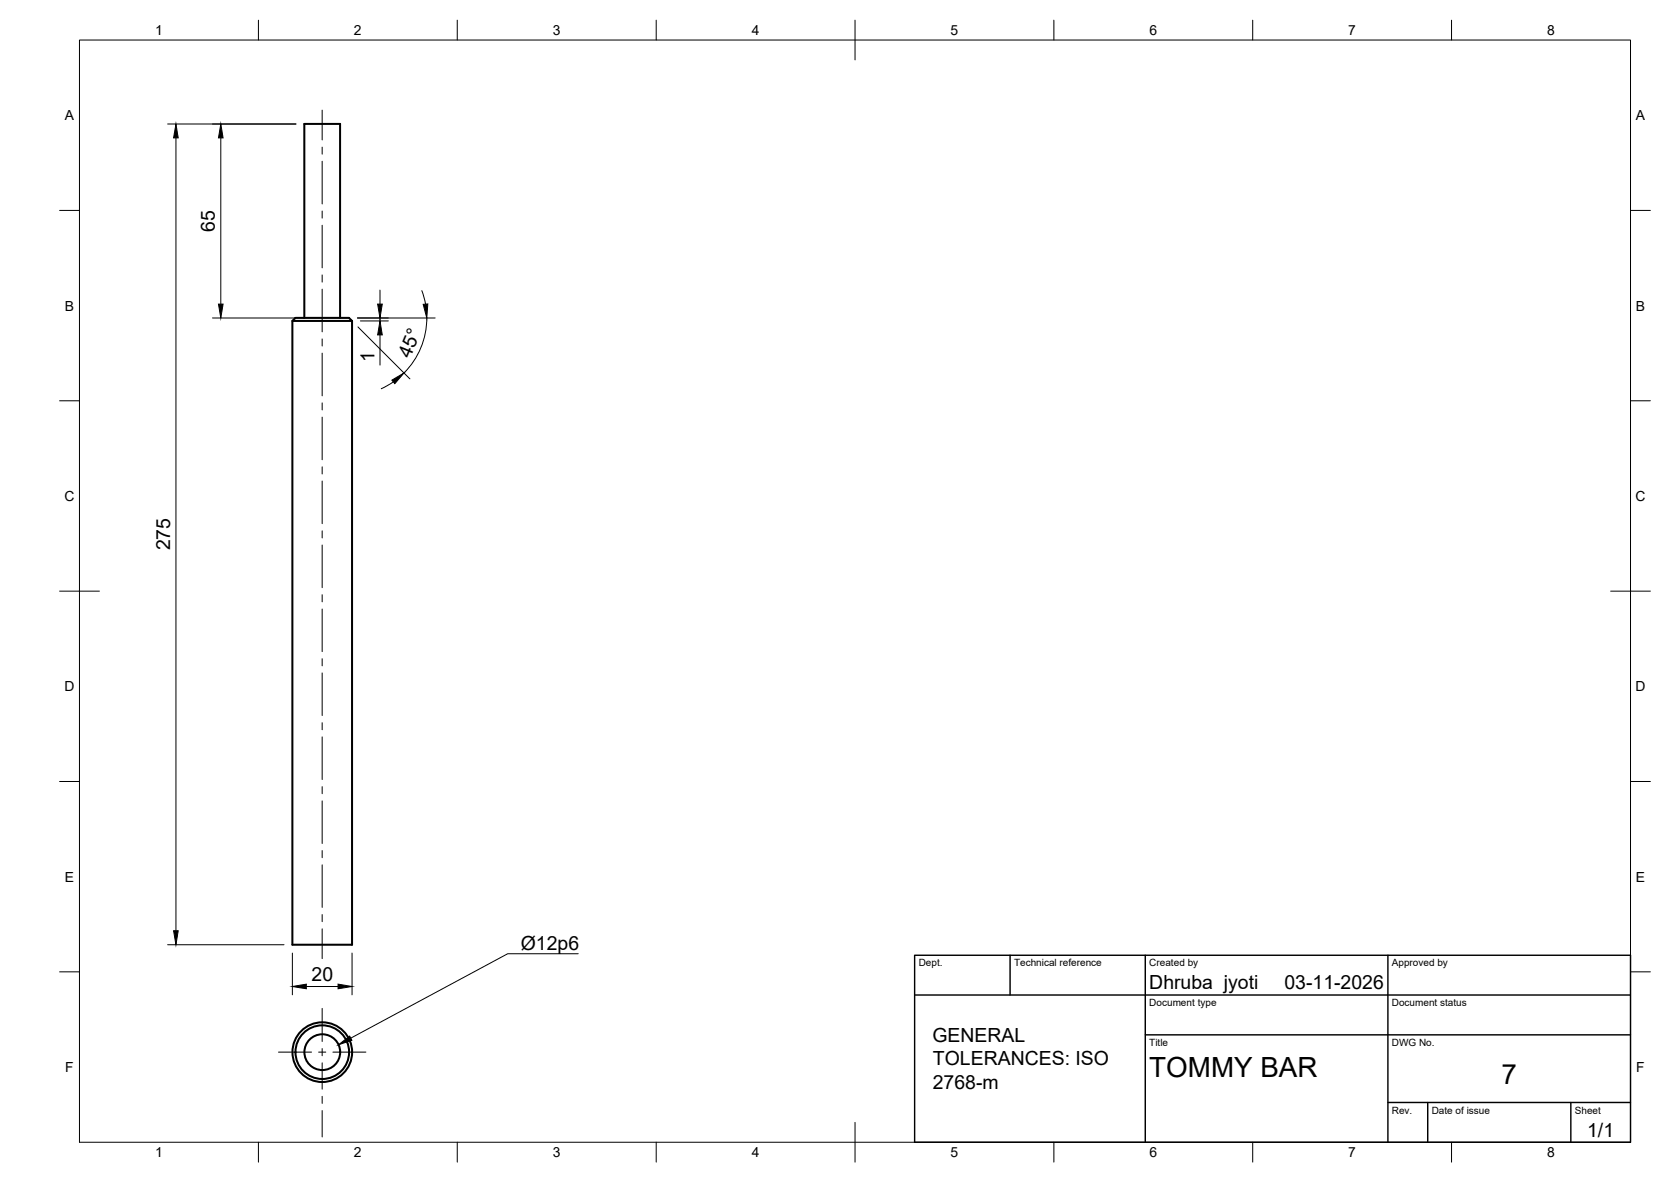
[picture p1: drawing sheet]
<svg xmlns="http://www.w3.org/2000/svg" width="420mm" height="297mm" viewBox="0 0 420 297" stroke-linecap="round" stroke-linejoin="round" font-family="sans-serif">
<!-- layer: Visible -->
<g fill="none" stroke="#000" stroke-width=".51">
<path d="M76.5 79.9v-48.8h9v48.8M73.5 80.7h15M73.5 80.7l.8-.8h13.5l.7 .8v156.7h-15z"/>
<circle cx="81" cy="264.4" r="7.5"/>
<circle cx="81" cy="264.4" r="4.5"/>
<circle cx="81" cy="264.4" r="6.7"/>
</g>
<!-- layer: BORDER -->
<g fill="none" stroke="#000" stroke-width=".25">
<path d="M20 10.1h390v276.9h-390zM65 5.1v5M115 5.1v5M165 5.1v5M215 5.1v10M265 5.1v5M315 5.1v5M365 5.1v5M15 52.9h5M410 52.9h5M15 100.7h5M410 100.7h5"/>
<path d="M15 148.6h10M405 148.6h10M15 196.4h5M410 196.4h5M15 244.2h5M410 244.2h5M65 287v5M115 287v5M165 287v5M215 282.1v9.9M265 287v5M315 287v5"/>
<path d="M365 287v5"/>
</g>
<!-- layer: TITLEBLOCK -->
<path d="M230 240.1h180v46.9h-180zM230 250h180M254 240.1v9.9M288 240.1v46.9M349 240.1v46.9M288 260.1h122M349 277.1h61M359 277.1v9.9M395 277.1v9.9" fill="none" stroke="#000" stroke-width=".36"/>
<!-- layer: Smart Centers -->
<g fill="none" stroke="#000" stroke-width=".25">
<path d="M81 27.7v7.5M81 37v1.7M81 40.5v10.8M81 53v1.8M81 56.6v10.7M81 69.1v1.8M81 72.7v10.7M81 85.2v1.8M81 88.7v10.8M81 101.2v1.8M81 104.8v10.7M81 117.3v1.8"/>
<path d="M81 120.9v10.7M81 133.4v1.8M81 137v10.7M81 149.5v1.7M81 153v10.8M81 165.5v1.8M81 169.1v10.7M81 181.6v1.8M81 185.2v10.7M81 197.7v1.8M81 201.3v10.7M81 213.7v1.8"/>
<path d="M81 217.3v10.7M81 229.8v1.8M81 233.4v7.5M81 253.4v8.3M70 264.4h8.3M80.1 264.4h1.8M81 263.5v1.8M81 267.1v6.6M81 275.5v1.8M81 279.1v6.6M83.7 264.4h8.3"/>
</g>
<!-- layer: FD_Dimensions -->
<g fill="none" stroke="#000" stroke-width=".25">
<path d="M42.1 31.2h32.3M44.2 34.7v199.2M55.5 34.7v41.7M53.4 79.9h21M89.9 79.9h19.5M95.5 72.9v3.5M95.5 79.9v.8M106.1 73l.9 3.4M107.3 79.9a19.5 19.5 0 0 1-5.7 13.8M90 82.2l13.1 13M90.6 80.7h7M95.5 84.2v7.5"/>
<path d="M98.9 96l-3 1.7M42.1 237.4h29.3M73.5 239.5v10.5M88.5 239.5v10.5M77 247.9h8"/>
</g>
<path d="M44.2 31.2l.6 3.5h-1.2zM55.5 31.2l.6 3.5h-1.2zM54.9 76.4h1.2l-.6 3.5zM95 76.4h1.1l-.6 3.5zM106.4 76.5l1.2-.1-.3 3.5zM95.5 80.7l.6 3.5h-1.1zM98.5 95.5l3.1-1.8-2.3 2.7zM43.6 233.9h1.2l-.6 3.5zM73.5 247.9l3.5-.6v1.2zM85 247.3l3.5 .6-3.5 .6z" fill="#000" stroke="#000" stroke-width=".25"/>
<!-- layer: Leaders -->
<path d="M85.1 262.6l2.8-2.2 .6 1z" fill="#000" stroke="#000" stroke-width=".25"/>
<path d="M145.4 239.7h-17.7l-39.5 21.2" fill="none" stroke="#000" stroke-width=".25"/>
<g font-size="7">
<text x="289" y="270.6">TOMMY BAR</text>
<text x="377.5" y="272.3">7</text>
</g>
<g font-size="4.9">
<text x="54.1" y="58.3" transform="rotate(-90 54.1 58.3)">65</text>
<text x="94.1" y="90.9" transform="rotate(-90 94.1 90.9)">1</text>
<text x="103.1" y="90.1" transform="rotate(-67 103.1 90.1)">45°</text>
<text x="42.8" y="138.3" transform="rotate(-90 42.8 138.3)">275</text>
<text x="131" y="238.7">Ø12p6</text>
<text x="78.3" y="246.5">20</text>
<text x="289" y="248.5">Dhruba jyoti</text>
<text x="323" y="248.5">03-11-2026</text>
<text x="234.4" y="261.8">GENERAL</text>
<text x="234.6" y="267.7">TOLERANCES: ISO</text>
<text x="234.5" y="273.5">2768-m</text>
<text x="399.1" y="285.7">1/1</text>
</g>
<g font-size="3.5">
<text x="39" y="8.8">1</text>
<text x="89" y="8.8">2</text>
<text x="139" y="8.8">3</text>
<text x="189" y="8.8">4</text>
<text x="239" y="8.8">5</text>
<text x="289" y="8.8">6</text>
<text x="339" y="8.8">7</text>
<text x="389" y="8.8">8</text>
<text x="16.3" y="30.2">A</text>
<text x="411.3" y="30.2">A</text>
<text x="16.3" y="78">B</text>
<text x="411.3" y="78">B</text>
<text x="16.2" y="125.9">C</text>
<text x="411.2" y="125.9">C</text>
<text x="16.2" y="173.7">D</text>
<text x="411.2" y="173.7">D</text>
<text x="16.3" y="221.6">E</text>
<text x="411.3" y="221.6">E</text>
<text x="16.4" y="269.4">F</text>
<text x="411.4" y="269.4">F</text>
<text x="39" y="290.8">1</text>
<text x="89" y="290.8">2</text>
<text x="139" y="290.8">3</text>
<text x="189" y="290.8">4</text>
<text x="239" y="290.8">5</text>
<text x="289" y="290.8">6</text>
<text x="339" y="290.8">7</text>
<text x="389" y="290.8">8</text>
</g>
<g font-size="2.5">
<text x="231" y="242.9">Dept.</text>
<text x="255" y="242.9">Technical reference</text>
<text x="289" y="242.9">Created by</text>
<text x="350" y="242.9">Approved by</text>
<text x="289" y="252.8">Document type</text>
<text x="350" y="252.8">Document status</text>
<text x="289" y="262.9">Title</text>
<text x="350" y="262.9">DWG No.</text>
<text x="350" y="279.9">Rev.</text>
<text x="360" y="279.9">Date of issue</text>
<text x="396" y="279.9">Sheet</text>
</g>
</svg>
